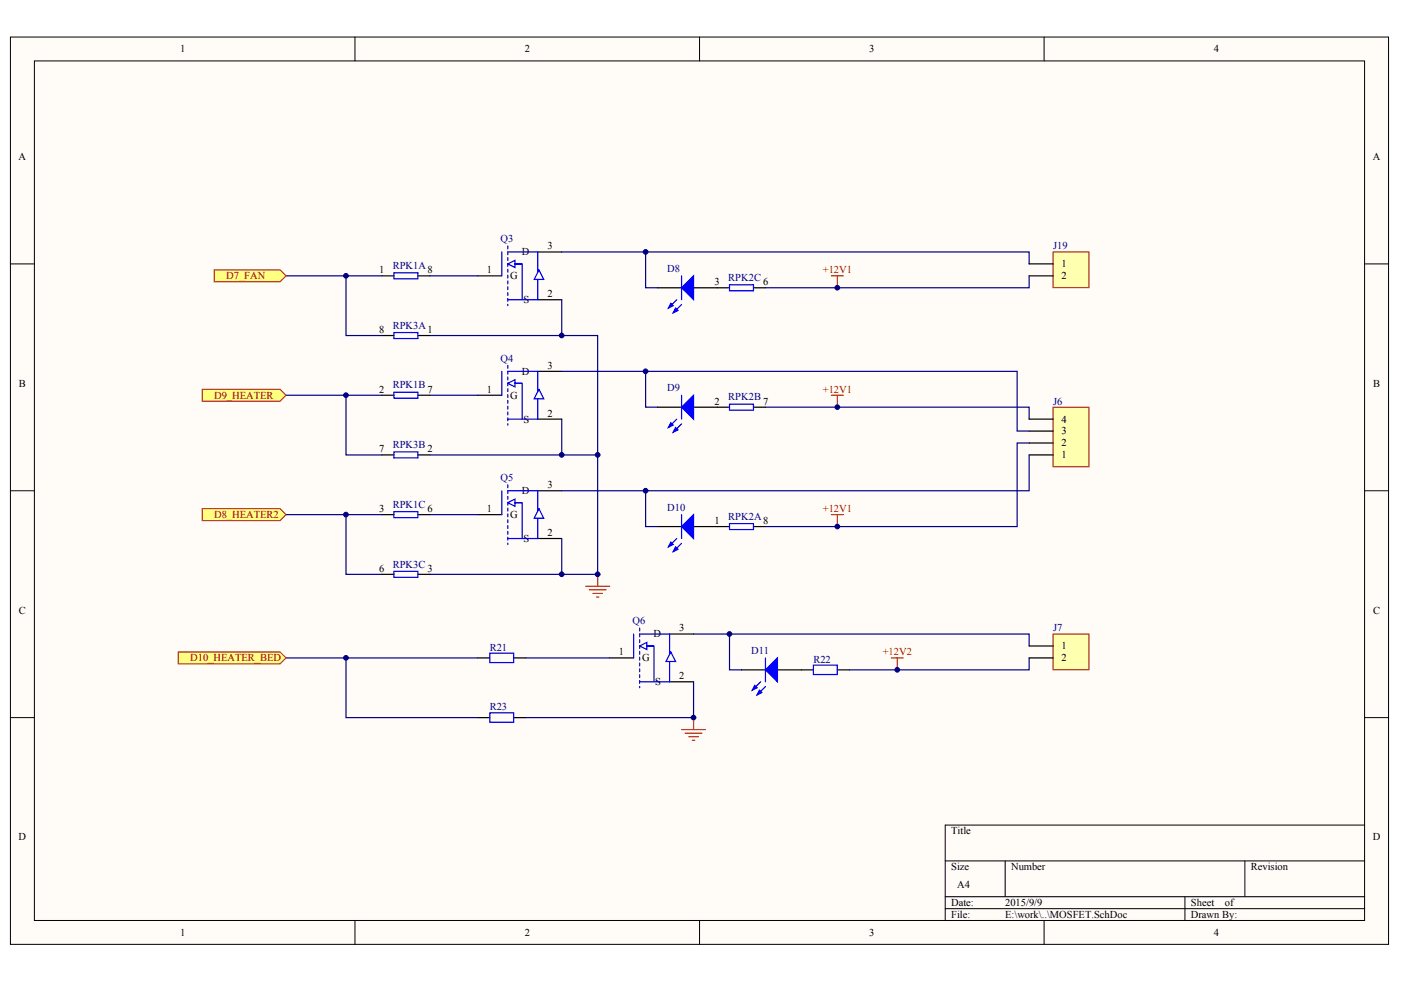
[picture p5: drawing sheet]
<svg xmlns="http://www.w3.org/2000/svg" width="287mm" height="202mm" viewBox="0 0 287 202" stroke-linecap="round" stroke-linejoin="round" font-family="sans-serif">
<g fill="#fffcf8" stroke="#000" stroke-width=".2">
<path d="M2.1 7.6h282.2v185.8h-282.2z"/>
<path d="M7 12.5h272.4v176h-272.4z"/>
</g>
<g fill="none" stroke="#000" stroke-width=".2">
<path d="M72.7 7.6v4.9M143.2 7.6v4.9M213.7 7.6v4.9M2.1 54h4.9M279.4 54h4.9M2.1 100.5h4.9M279.4 100.5h4.9M2.1 147h4.9M279.4 147h4.9M193.5 176.3h85.9M205.8 176.3v7.4M254.8 176.3v7.4"/>
<path d="M279.4 169h-85.9v19.5M72.7 188.5v4.9M143.2 188.5v4.9M193.5 183.7h85.9M193.5 186.1h85.9M213.7 188.5v4.9M242.6 183.7v4.8"/>
</g>
<g fill="none" stroke="#000" stroke-width=".25">
<path d="M97.8 56.5h4.9M110.1 51.6h4.9M134.6 58.9h4.9M142 58.9h4.9M110.1 61.4h4.9M110.1 76.1h4.9M97.8 80.9h4.9M110.1 85.8h4.9M134.6 83.4h4.9M142 83.4h4.9M97.8 105.4h4.9M110.1 110.3h4.9"/>
<path d="M110.1 100.5h4.9M134.6 107.8h4.9M142 107.8h4.9M97.8 134.7h2.5M105.2 134.7h2.4M124.8 134.7h4.9M137.1 139.6h4.9M137.1 129.9h4.9M151.8 137.2h4.9M159.2 137.2h7.3M171.4 137.2h2.5M97.8 147h2.5"/>
<path d="M105.2 147h2.4"/>
</g>
<g fill="none" stroke="#00f" stroke-width=".25">
<path d="M102.7 51.6v4.9M104 54l1.4-.7v.7h1.5h-1.5v.8zM104 51.6h6.1v4.2M110.1 57.2v4.2h-6.1M110.3 55.3l1 1.9h-1.9zM139.5 56.5v4.9M102.7 76.1v4.8M104 78.5l1.4-.7v.7h1.5h-1.5v.7zM104 76.1h6.1v4.1M110.3 79.7l1 2h-1.9zM138.5 61.4l-1.7 1.7M139.5 62.4l-1.7 1.7"/>
<path d="M110.1 81.7v4.1h-6.1M138.5 85.8l-1.7 1.8M139.5 80.9v4.9M139.5 86.8l-1.7 1.7M102.7 100.5v4.9M104 103l1.4-.8v.8h1.5h-1.5v.7zM104 100.5h6.1v4.2M110.1 106.1v4.2h-6.1M110.3 104.2l1 1.9h-1.9zM138.5 110.3l-1.7 1.7M139.5 105.4v4.9M139.5 111.3l-1.7 1.7"/>
<path d="M100.3 133.8h4.9v1.9h-4.9zM129.7 129.9v4.8M130.9 132.3l1.5-.7v.7h1.5h-1.5v.7zM130.9 129.9h6.2v4.1M137.1 135.5v4.1h-6.2M137.3 133.5l1 2h-2zM155.7 139.6l-1.7 1.7M156.7 134.7v4.9M166.5 136.2h4.9v1.9h-4.9zM100.3 146h4.9v1.9h-4.9zM156.7 140.6l-1.7 1.7"/>
</g>
<path d="M104 50.4v12.2M104 74.8v12.3M104 99.3v12.2M130.9 128.6v12.3" fill="none" stroke="#0000bf" stroke-width=".25" stroke-dasharray=".6 .6"/>
<path d="M106.9 54v7.4M106.9 78.5v7.3M106.9 103v7.3M133.9 132.3v7.3" fill="none" stroke="#0000bf" stroke-width=".25"/>
<g fill="none" stroke="#000080" stroke-width=".25">
<path d="M58.6 56.5h19.6M70.8 56.5v12.2h7.4M88 56.5h9.8M132.2 51.6v7.3h2.4M115 61.4v7.3h-27M115 68.7h7.4v48.9h-7.4M132.2 76.1v7.3h2.4M58.6 80.9h19.6M70.8 80.9v12.3h7.4M88 80.9h9.8M115 85.8v7.4h-27M115 93.2h7.4"/>
<path d="M156.7 83.4h54v2.4M58.6 105.4h19.6M70.8 105.4v12.2h7.4M88 105.4h9.8M115 110.3v7.3h-27M132.2 100.5v7.3h2.4M58.6 134.7h39.2M70.8 134.7v12.3h27M107.6 134.7h17.2M142 139.6v7.4h-34.4M149.3 129.9v7.3h2.5"/>
</g>
<g fill="none" stroke="#f00" stroke-width=".25">
<path d="M170.2 56.5h2.5M171.4 56.5v2.4M170.2 80.9h2.5M171.4 80.9v2.5M122.4 117.6v2.5M170.2 105.4h2.5M171.4 105.4v2.4M119.9 120.1h4.9M120.6 120.8h3.5M121.4 121.5h1.9M122.1 122.3h.5M182.5 134.7h2.4"/>
<path d="M183.7 134.7v2.5"/>
</g>
<g fill="#00f" stroke="#00f" stroke-width=".25">
<path d="M139.5 58.9l2.5-2.4v4.9z"/>
<path d="M137.3 62.1l.5 .5-1 .5z"/>
<path d="M138.3 63.1l.5 .5-1 .5z"/>
<path d="M139.5 83.4l2.5-2.5v4.9z"/>
<path d="M137.3 86.6l.5 .5-1 .5z"/>
<path d="M138.3 87.6l.5 .4-1 .5z"/>
<path d="M139.5 107.8l2.5-2.4v4.9z"/>
<path d="M137.3 111l.5 .5-1 .5z"/>
<path d="M138.3 112l.5 .5-1 .5z"/>
<path d="M156.7 137.2l2.5-2.5v4.9z"/>
<path d="M154.5 140.4l.5 .5-1 .4z"/>
<path d="M155.5 141.3l.5 .5-1 .5z"/>
</g>
<g fill="#ffff80" stroke="#800000" stroke-width=".2">
<path d="M43.8 55.3h13.5l1.3 1.2-1.3 1.2h-13.5z" fill-rule="evenodd"/>
<path d="M41.4 104.2h15.9l1.3 1.2-1.3 1.2h-15.9z" fill-rule="evenodd"/>
<path d="M41.4 79.7h15.9l1.3 1.2-1.3 1.3h-15.9z" fill-rule="evenodd"/>
<path d="M36.5 133.5h20.8l1.3 1.2-1.3 1.3h-20.8z" fill-rule="evenodd"/>
</g>
<g fill="none" stroke="#000" stroke-width=".25">
<path d="M78.2 56.5h2.4M85.6 56.5h2.4M146.9 58.9h2.4M154.3 58.9h2.4M78.2 68.7h2.4M85.6 68.7h2.4M78.2 80.9h2.4M78.2 93.2h2.4M85.6 80.9h2.4M85.6 93.2h2.4M146.9 83.4h2.4M154.3 83.4h2.4"/>
<path d="M78.2 105.4h2.4M78.2 117.6h2.4M85.6 105.4h2.4M85.6 117.6h2.4M146.9 107.8h2.4M154.3 107.8h2.4"/>
</g>
<path d="M80.6 55.9h5v1.2h-5zM149.3 58.3h5v1.3h-5zM80.6 68.1h5v1.2h-5zM80.6 80.3h5v1.3h-5zM80.6 92.6h5v1.2h-5zM149.3 82.8h5v1.2h-5zM80.6 104.8h5v1.2h-5zM80.6 117h5v1.2h-5zM149.3 107.2h5v1.3h-5z" fill="none" stroke="#00f" stroke-width=".25"/>
<path d="M139.5 149.4h4.9M140.3 150.2h3.4M141 150.9h2M141.7 151.6h.5M142 147v2.4" fill="none" stroke="#f00" stroke-width=".25"/>
<path d="M215.6 83.4h7.3v12.2h-7.3z" fill="#ffffb0" stroke="#800000" stroke-width=".2"/>
<path d="M210.7 93.2h4.9M210.7 90.7h4.9M210.7 88.3h4.9M210.7 85.8h4.9" fill="none" stroke="#000" stroke-width=".25"/>
<path d="M115 51.6h95.7v2.4M210.7 56.5v2.4h-54M115 76.1h93.2v12.2h2.5M210.7 93.2v7.3h-95.7M210.7 90.7h-2.5v17.1h-51.5M142 129.9h68.7v2.4M210.7 134.7v2.5h-36.8" fill="none" stroke="#000080" stroke-width=".25"/>
<path d="M215.6 51.6h7.3v7.3h-7.3z" fill="#ffffb0" stroke="#800000" stroke-width=".2"/>
<path d="M210.7 54h4.9M210.7 56.5h4.9" fill="none" stroke="#000" stroke-width=".25"/>
<path d="M215.6 129.9h7.3v7.3h-7.3z" fill="#ffffb0" stroke="#800000" stroke-width=".2"/>
<path d="M210.7 132.3h4.9M210.7 134.7h4.9" fill="none" stroke="#000" stroke-width=".25"/>
<g fill="#000080" stroke="#000080" stroke-width=".2">
<circle cx="70.8" cy="134.7" r=".48"/>
<circle cx="70.8" cy="105.4" r=".48"/>
<circle cx="70.8" cy="80.9" r=".48"/>
<circle cx="70.8" cy="56.5" r=".48"/>
<circle cx="115" cy="117.6" r=".48"/>
<circle cx="115" cy="93.2" r=".48"/>
<circle cx="115" cy="68.7" r=".48"/>
<circle cx="122.3" cy="117.6" r=".48"/>
<circle cx="122.3" cy="93.2" r=".48"/>
<circle cx="132.2" cy="100.5" r=".48"/>
<circle cx="132.2" cy="76" r=".48"/>
<circle cx="132.2" cy="51.6" r=".48"/>
<circle cx="142" cy="147" r=".48"/>
<circle cx="149.3" cy="129.8" r=".48"/>
<circle cx="171.4" cy="107.8" r=".48"/>
<circle cx="171.4" cy="83.4" r=".48"/>
<circle cx="171.4" cy="58.9" r=".48"/>
<circle cx="183.7" cy="137.2" r=".48"/>
</g>
<g font-size="2.2">
<text x="36.9" y="10.7">1</text>
<text x="107.4" y="10.7">2</text>
<text x="178" y="10.7">3</text>
<text x="248.5" y="10.7">4</text>
<text x="3.8" y="32.7">A</text>
<text x="281" y="32.7">A</text>
<text x="106.8" y="52.3">D</text>
<text x="112.1" y="51.1">3</text>
<text x="77.6" y="56">1</text>
<text x="87.5" y="56">8</text>
<text x="99.7" y="56">1</text>
<text x="104.4" y="57.2">G</text>
<text x="146.3" y="58.4">3</text>
<text x="156.2" y="58.4">6</text>
<text x="217.3" y="54.7">1</text>
<text x="217.3" y="57.2">2</text>
<text x="107.2" y="62.1">S</text>
<text x="112.1" y="60.9">2</text>
<text x="77.6" y="68.2">8</text>
<text x="87.5" y="68.2">1</text>
<text x="106.8" y="76.8">D</text>
<text x="112.1" y="75.5">3</text>
<text x="3.9" y="79.2">B</text>
<text x="77.6" y="80.4">2</text>
<text x="87.5" y="80.4">7</text>
<text x="99.7" y="80.4">1</text>
<text x="104.4" y="81.6">G</text>
<text x="146.3" y="82.9">2</text>
<text x="156.2" y="82.9">7</text>
<text x="281.1" y="79.2">B</text>
<text x="107.2" y="86.5">S</text>
<text x="112.1" y="85.3">2</text>
<text x="217.3" y="89">3</text>
<text x="217.3" y="86.5">4</text>
<text x="77.6" y="92.6">7</text>
<text x="87.5" y="92.6">2</text>
<text x="217.3" y="93.9">1</text>
<text x="217.3" y="91.4">2</text>
<text x="106.8" y="101.2">D</text>
<text x="112.1" y="100">3</text>
<text x="77.6" y="104.9">3</text>
<text x="87.5" y="104.9">6</text>
<text x="99.7" y="104.9">1</text>
<text x="104.4" y="106.1">G</text>
<text x="146.3" y="107.3">1</text>
<text x="156.2" y="107.3">8</text>
<text x="107.2" y="111">S</text>
<text x="112.1" y="109.8">2</text>
<text x="77.6" y="117.1">6</text>
<text x="87.5" y="117.1">3</text>
<text x="3.9" y="125.7">C</text>
<text x="281.1" y="125.7">C</text>
<text x="133.8" y="130.5">D</text>
<text x="139" y="129.3">3</text>
<text x="126.7" y="134.2">1</text>
<text x="131.4" y="135.4">G</text>
<text x="217.3" y="133">1</text>
<text x="217.3" y="135.4">2</text>
<text x="134.2" y="140.3">S</text>
<text x="139" y="139.1">2</text>
<text x="3.8" y="172.1">D</text>
<text x="194.7" y="170.9">Title</text>
<text x="281" y="172.1">D</text>
<text x="194.7" y="178.2">Size</text>
<text x="207" y="178.2">Number</text>
<text x="256.1" y="178.2">Revision</text>
<text x="194.7" y="185.6">Date:</text>
<text x="196" y="181.9">A4</text>
<text x="205.8" y="185.6">2015/9/9</text>
<text x="243.8" y="185.6">Sheet</text>
<text x="250.7" y="185.6">of</text>
<text x="36.9" y="191.7">1</text>
<text x="107.4" y="191.7">2</text>
<text x="178" y="191.7">3</text>
<text x="194.7" y="188">File:</text>
<text x="205.8" y="188">E:\work\..\MOSFET.SchDoc</text>
<text x="243.8" y="188">Drawn By:</text>
<text x="248.5" y="191.7">4</text>
</g>
<g font-size="2.2" fill="#000080">
<text x="102.5" y="49.6">Q3</text>
<text x="215.6" y="51.1">J19</text>
<text x="80.4" y="55.1">RPK1A</text>
<text x="136.6" y="55.7">D8</text>
<text x="149.1" y="57.6">RPK2C</text>
<text x="80.4" y="67.3">RPK3A</text>
<text x="102.5" y="74.1">Q4</text>
<text x="80.4" y="79.6">RPK1B</text>
<text x="136.6" y="80.2">D9</text>
<text x="149.1" y="82">RPK2B</text>
<text x="215.6" y="82.9">J6</text>
<text x="80.4" y="91.8">RPK3B</text>
<text x="102.5" y="98.5">Q5</text>
<text x="80.4" y="104">RPK1C</text>
<text x="136.6" y="104.6">D10</text>
<text x="149.1" y="106.5">RPK2A</text>
<text x="80.4" y="116.2">RPK3C</text>
<text x="129.5" y="127.9">Q6</text>
<text x="215.6" y="129.3">J7</text>
<text x="100.3" y="133.2">R21</text>
<text x="153.8" y="134">D11</text>
<text x="166.5" y="135.7">R22</text>
<text x="100.3" y="145.5">R23</text>
</g>
<g font-size="2.2" fill="#800000">
<text x="46.3" y="57.2">D7_FAN</text>
<text x="43.8" y="81.6">D9_HEATER</text>
<text x="43.8" y="106.1">D8_HEATER2</text>
<text x="38.9" y="135.4">D10_HEATER_BED</text>
</g>
<g font-size="2.2" fill="#f00">
<text x="168.4" y="56">+12V1</text>
<text x="168.4" y="80.4">+12V1</text>
<text x="168.4" y="104.9">+12V1</text>
<text x="180.7" y="134.2">+12V2</text>
</g>
</svg>
